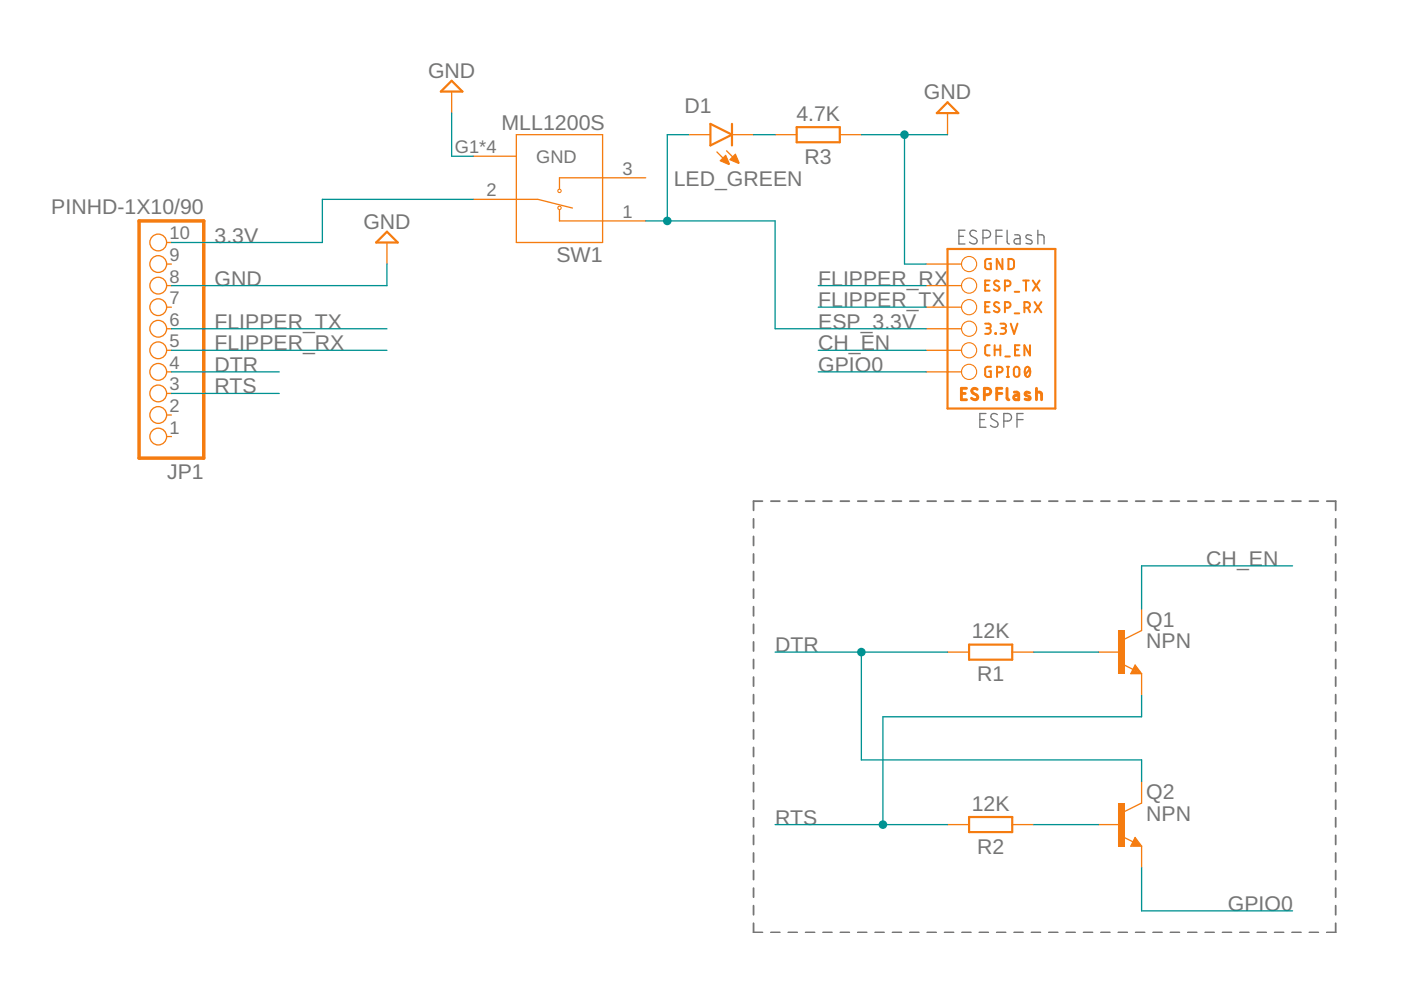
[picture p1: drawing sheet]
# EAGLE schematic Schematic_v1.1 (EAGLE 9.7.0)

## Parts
D1  LED_GREEN  CHIP-FLAT-B_0603-0.55MM  [LEDC1608X55N_FLAT-B]
ESPF  ESPFLASH-1X6-2.54-PLAIN  [1X6-2.54-PLAIN]
JP1  PINHD-1X10/90  [1X10/90]
Q1  NPN  NPN_SOT23-BEC  [SOT95P237X112-3N]
Q2  NPN  NPN_SOT23-BEC  [SOT95P237X112-3N]
R1  12K  R_CHIP-0603(1608-METRIC)  [RESC1608X60]
R2  12K  R_CHIP-0603(1608-METRIC)  [RESC1608X60]
R3  4.7K  R_CHIP-0603(1608-METRIC)  [RESC1608X60]
SW1  MLL1200S  [SW_MLL1200S]

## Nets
3.3V [Power]: JP1.10 SW1.2
CH_EN: ESPF.5(CH_EN) Q1.3(C)
DTR: JP1.4 Q2.3(C) R1.1
ESP_3.3V [Power]: D1.A ESPF.4(3.3V) SW1.1
FLIPPER_RX: ESPF.2(ESP_TX) JP1.5
FLIPPER_TX: ESPF.3(ESP_RX) JP1.6
GND [Power]: ESPF.1(GND) JP1.8 R3.2 SW1.G1(GND) SW1.G2(GND) SW1.G3(GND) SW1.G4(GND)
GPIO0: ESPF.6(GPIO0) Q2.2(E)
N$1: D1.C R3.1
N$3: Q1.1(B) R1.2
N$5: Q2.1(B) R2.2
RTS: JP1.3 Q1.2(E) R2.1
Unconnected: JP1.1 JP1.2 JP1.7 JP1.9 SW1.3
